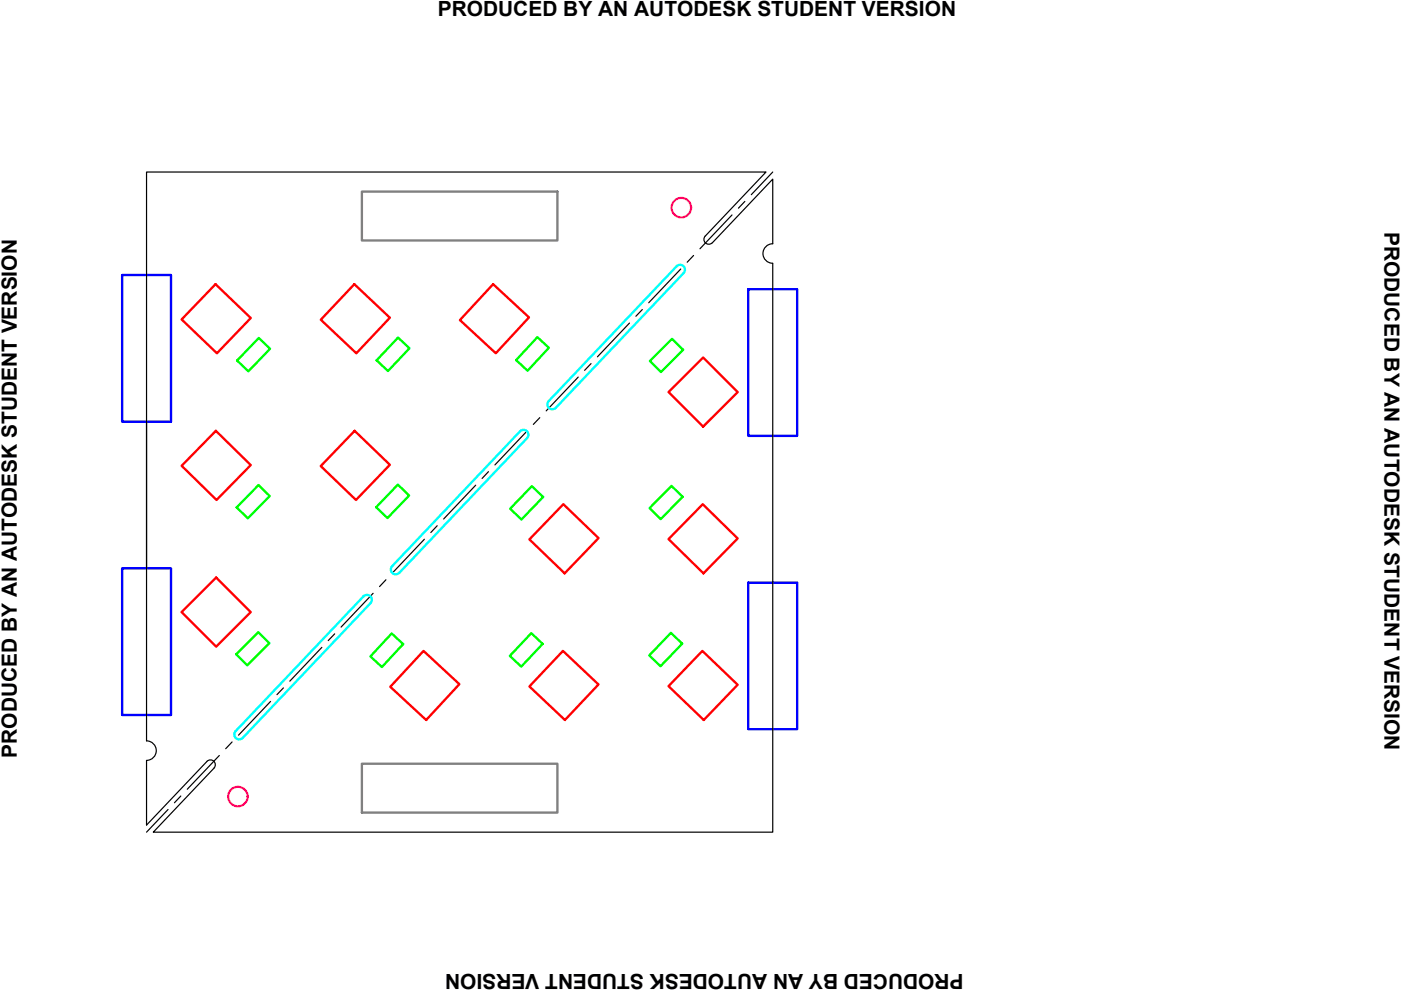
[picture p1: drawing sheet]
<svg xmlns="http://www.w3.org/2000/svg" width="297mm" height="210mm" viewBox="0 0 297 210" stroke-linecap="round" stroke-linejoin="round" font-family="sans-serif">
<!-- layer: footprint -->
<path d="M45.7 60.3l7.5 7.1-7.2 7.5-7.5-7.2zM75.1 60.3l7.6 7.1-7.1 7.5-7.6-7.1zM104.5 60.3l7.7 7-7.1 7.6-7.6-7zM45.8 91.3l7.4 7.3-7.3 7.4-7.4-7.2zM75.2 91.3l7.5 7.2-7.2 7.5-7.5-7.2zM141.7 83.1l7.4-7.3 7.3 7.3-7.3 7.4zM119.4 106.9l7.5 7.2-7.2 7.5-7.5-7.2zM149 106.9l7.4 7.3-7.3 7.4-7.4-7.3zM38.5 129.8l7.3-7.3 7.4 7.3-7.4 7.3zM89.8 138l7.6 7.1-7 7.6-7.7-7.1zM119.4 138l7.5 7.1-7.1 7.6-7.6-7.2zM148.9 138l7.5 7.2-7.2 7.5-7.5-7.2z" fill="none" stroke="#f00" stroke-width=".5"/>
<!-- layer: mounting_holes -->
<g fill="none" stroke="#f0f" stroke-width=".5">
<circle cx="144.5" cy="44" r="2.07"/>
<circle cx="50.4" cy="168.9" r="2.07"/>
</g>
<!-- layer: capacitors -->
<path d="M54.9 71.7l2.4 2.2-4.6 4.8-2.4-2.3zM84.4 71.6l2.4 2.2-4.5 4.9-2.5-2.3zM113.9 71.5l2.5 2.2-4.5 4.9-2.5-2.2zM137.8 76.5l4.7-4.7 2.3 2.4-4.7 4.7zM54.8 102.8l2.4 2.4-4.7 4.7-2.3-2.3zM84.4 102.8l2.3 2.3-4.6 4.7-2.3-2.3zM112.8 103.1l2.4 2.3-4.7 4.8-2.3-2.4zM142.4 103l2.3 2.3-4.6 4.8-2.4-2.4zM54.8 134l2.3 2.4-4.7 4.7-2.3-2.4zM83 134.3l2.5 2.3-4.5 4.8-2.5-2.2zM112.6 134.2l2.5 2.3-4.6 4.8-2.4-2.2zM142.2 134.2l2.4 2.3-4.6 4.8-2.3-2.3z" fill="none" stroke="#0f0" stroke-width=".5"/>
<!-- layer: connectors -->
<path d="M76.7 40.6h41.5v10.4h-41.5zM76.7 161.9h41.5v10.4h-41.5z" fill="none" stroke="#808080" stroke-width=".5"/>
<!-- layer: 0 -->
<g fill="none" stroke="#000" stroke-width=".25">
<path d="M163.8 36.5l-4.5 4.8M144.3 57l-6.8 7.2M147.1 54.2l-1.4 1.4M155.2 45.6l-6.8 7.1M157.9 42.7l-1.3 1.4M122.6 80l-6.8 7.1M125.3 77.1l-1.4 1.4M133.5 68.5l-6.8 7.2M136.2 65.6l-1.4 1.5M31.1 89.4v31.1M111.7 91.4l-6.8 7.2M114.4 88.6l-1.3 1.4"/>
<path d="M90 114.3l-6.8 7.2M92.7 111.5l-1.4 1.4M100.9 102.9l-6.8 7.1M103.6 100l-1.4 1.4M68.2 137.3l-6.8 7.1M71 134.4l-1.4 1.4M79.1 125.8l-6.8 7.2M81.8 122.9l-1.3 1.5M49.2 157.3l-1.3 1.4M57.4 148.7l-6.8 7.2M60.1 145.9l-1.4 1.4M35.6 171.6l-4.5 4.8"/>
<path d="M38.3 168.8l-1.3 1.4M45.4 162.9a1.03 1.03 0 0 0-.1-1.5 1.03 1.03 0 0 0-1.4 0l-12.8 13.5v-13.7a2.07 2.07 0 0 0 2-2 2.07 2.07 0 0 0-2-2.1v-120.6h131.3l-12.9 13.6a1.03 1.03 0 0 0 .1 1.4 1.03 1.03 0 0 0 1.4 0l12.8-13.5v13.7a2.07 2.07 0 0 0-2 2 2.07 2.07 0 0 0 2 2.1v120.6h-131.3l12.9-13.5M46.5 160.2l-6.8 7.1"/>
</g>
<!-- layer: drill -->
<path d="M144.9 57.9a1.03 1.03 0 0 0 0-1.5 1.03 1.03 0 0 0-1.5 .1l-27.1 28.5a1.03 1.03 0 0 0 .1 1.5 1.03 1.03 0 0 0 1.4 0l27.1-28.6M77.1 126.4a1.03 1.03 0 0 1 1.4 0 1.03 1.03 0 0 1 .1 1.5l-27.1 28.5M77.1 126.4l-27.1 28.6a1.03 1.03 0 0 0 0 1.5 1.03 1.03 0 0 0 1.5-.1M83.1 120l27.2-28.5a1.04 1.04 0 0 1 1.4-.1 1.04 1.04 0 0 1 .1 1.5l-27.2 28.6a1.03 1.03 0 0 1-1.4 0 1.03 1.03 0 0 1-.1-1.5" fill="none" stroke="#0ff" stroke-width=".5"/>
<!-- layer: joints -->
<path d="M25.9 58.3h10.4v31.1h-10.4zM158.7 61.3h10.3v31.1h-10.3zM25.9 120.5h10.4v31.1h-10.4zM158.7 123.5h10.3v31.1h-10.3z" fill="none" stroke="#00f" stroke-width=".5"/>
<g font-size="4.4">
<text x="92.8" y="3.4">PRODUCED BY AN AUTODESK STUDENT VERSION</text>
<text x="293.6" y="49.2" transform="rotate(90 293.6 49.2)">PRODUCED BY AN AUTODESK STUDENT VERSION</text>
<text x="3.5" y="160.6" transform="rotate(-90 3.5 160.6)">PRODUCED BY AN AUTODESK STUDENT VERSION</text>
<text x="204.3" y="206.4" transform="rotate(180 204.3 206.4)">PRODUCED BY AN AUTODESK STUDENT VERSION</text>
</g>
</svg>
